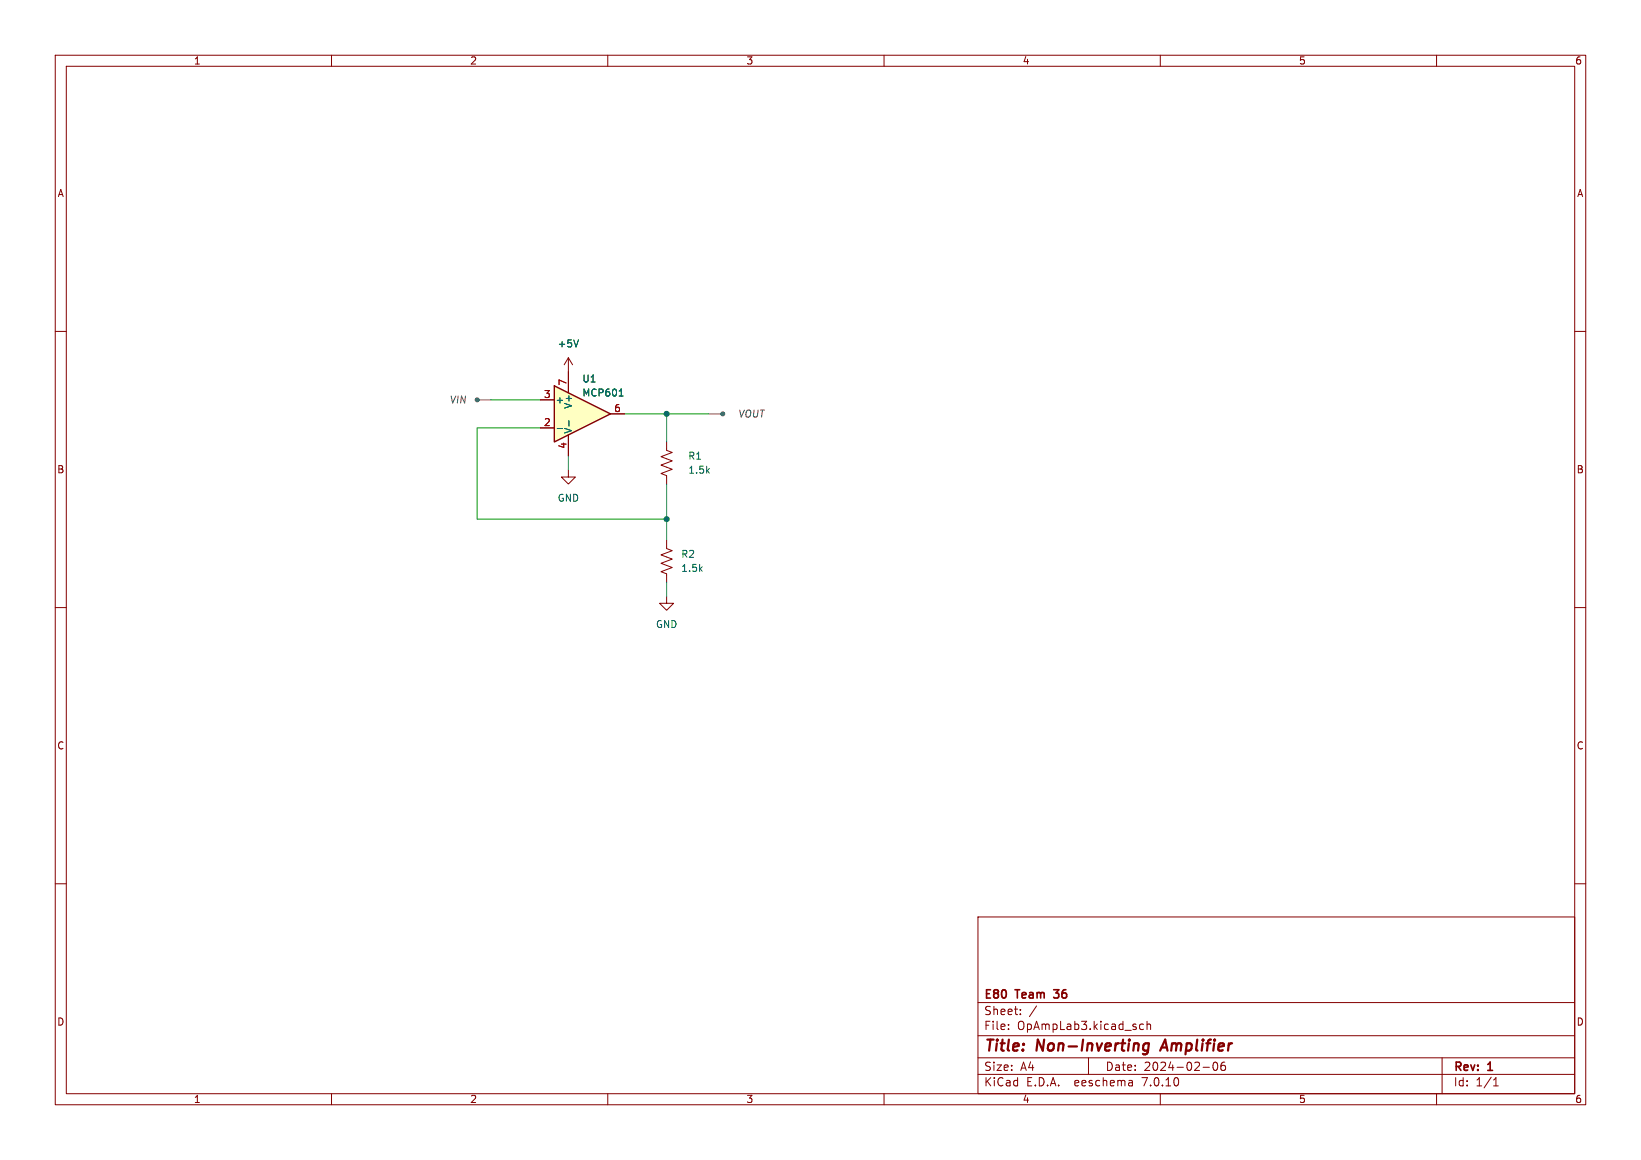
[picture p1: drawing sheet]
<svg xmlns="http://www.w3.org/2000/svg" width="297mm" height="210mm" viewBox="0 0 297 210" stroke-linecap="round" stroke-linejoin="round" font-family="sans-serif">
<g fill="none" stroke="#840000" stroke-width=".18">
<path d="M10 10h277v190h-277zM12 12h273v186h-273zM60 10v2M110 10v2M160 10v2M210 10v2M260 10v2M10 60h2M285 60h2M102.9 85.1v1.3h1.2l-1.2 1.2-1.3-1.2h1.3M10 110h2M285 110h2"/>
<path d="M10 160h2M285 160h2M177 166h108v32h-108zM60 198v2M110 198v2M160 198v2M177 194.5h108M177 191.5h108M177 187.5h108M177 181.5h108M182.5 186.3v.1M182.5 185.5v.1"/>
<path d="M184.7 183.6v.1M184.7 182.8v.1M187.6 182.1l-1.3 2M197 191.5v3M204.9 195.7l.1 .9M205 196.5l-.2 .1M205 196h-.2M206.2 186.1l.3 .3 .5-.1M207 185.5l-.5-.1-.3 .3M207.6 185.5l.2-.1 .4 .1v.9M207.6 184.9v1.5M210 198v2"/>
<path d="M217.7 193.2h1.2M219.7 192.4a.81 .81 0 0 0 .3 1.4l.2-.1 .2-.5-.2-.8M221.2 192.4a1.17 1.17 0 0 0-.1 1.3h.6l.1-.5-.3-.3h-.3l-.2 .3M260 198v2M261 191.5v6.5M270.3 196.6h.9M270.3 195.5l.4-.4v1.5"/>
</g>
<path d="M207.9 189a.66 .66 0 0 0-1 .3v.5l.1 .3 .2 .1 .6-.1M207.9 188.9l-.2 1.6a.6 .6 0 0 1-.9 .3M210.9 188.2l-.9 2" fill="none" stroke="#840000" stroke-width=".4"/>
<path d="M190.7 179.2h.9M190.7 180.5l.2 .2" fill="none" stroke="#840000" stroke-width=".3"/>
<path d="M100.3 69.9l10.2 5-10.2 5.1z" fill="#ffffc2"/>
<path d="M100.3 69.9l10.2 5-10.2 5.1z" fill="none" stroke="#840000" stroke-width=".25"/>
<path d="M97.8 77.5h2.5M97.8 72.4h2.5M102.9 64.8v6.3M102.9 78.7v3.9M102.9 64.8l-.8 1.2M102.9 64.8l.7 1.2M110.5 74.9h2.5M120.6 80v1.5l1.1 .4-2.1 .8 2.1 .7-2.1 .8 2.1 .8-2.1 .7 1 .4v1.5M120.6 97.8v1.5l1.1 .4-2.1 .8 2.1 .7-2.1 .8 2.1 .7-2.1 .8 1 .4v1.5M120.6 108v1.2h1.3l-1.3 1.3-1.2-1.3h1.2" fill="none" stroke="#840000" stroke-width=".18"/>
<path d="M100.9 77.6h.9M103 76.2v.9M104.7 61.5l-.4 1.3M112.1 71.7h.7" fill="none" stroke="#006464" stroke-width=".18"/>
<g fill="#484848" stroke="#484848" stroke-width=".18">
<path d="M128.3 74.9h2.2zM130.5 74.9a.36 .36 0 0 1 .7 0 .36 .36 0 0 1-.7 0z"/>
<path d="M86.7 72.4h2.2zM86 72.4a.36 .36 0 0 1 .7 0 .36 .36 0 0 1-.7 0z"/>
</g>
<path d="M88.9 72.4h8.9M97.8 77.5h-11.4v16.5h34.2M113 74.9h15.3M120.6 74.9v5.1M102.9 82.6v2.5M120.6 87.6v10.2M120.6 105.4v2.6" fill="none" stroke="#009600" stroke-width=".18"/>
<g fill="#009600" stroke="#009600" stroke-width=".18">
<circle cx="120.6" cy="74.9" r=".46"/>
<circle cx="120.6" cy="94" r=".46"/>
</g>
<g font-size="2.8" fill="#840000">
<text x="178" y="190.9">Title:</text>
<text x="187.7" y="190.9">Non-Inverting</text>
<text x="211.1" y="190.9">Amplifier</text>
</g>
<g font-size="2.1" fill="#840000">
<text x="178" y="184">Sheet:</text>
<text x="178" y="181.2">E80</text>
<text x="184" y="181.2">Team</text>
<text x="191.5" y="181.2">36</text>
<text x="178" y="186.7">File:</text>
<text x="184.1" y="186.7">OpAmpLab3.kicad_sch</text>
<text x="178" y="196.9">KiCad</text>
<text x="178" y="194.1">Size:</text>
<text x="184.7" y="194.1">A4</text>
<text x="185.7" y="196.9">E.D.A.</text>
<text x="194.6" y="196.9">eeschema</text>
<text x="200" y="194.1">Date:</text>
<text x="207" y="196.9">7.0.10</text>
<text x="207" y="194.1">2024-02-06</text>
<text x="263" y="194.3">Rev:</text>
<text x="263" y="196.9">Id:</text>
<text x="267.1" y="196.9">1/1</text>
<text x="269.4" y="194.3">1</text>
</g>
<g font-size="1.8" fill="#840000">
<text x="35" y="11.9">1</text>
<text x="85" y="11.9">2</text>
<text x="135" y="11.9">3</text>
<text x="185" y="11.9">4</text>
<text x="235" y="11.9">5</text>
<text x="285" y="11.9">6</text>
<text x="10.3" y="35.9">A</text>
<text x="285.3" y="35.9">A</text>
<text x="10.3" y="85.9">B</text>
<text x="285.3" y="85.9">B</text>
<text x="10.3" y="135.9">C</text>
<text x="285.3" y="135.9">C</text>
<text x="10.3" y="185.9">D</text>
<text x="285.3" y="185.9">D</text>
<text x="35" y="199.9">1</text>
<text x="85" y="199.9">2</text>
<text x="135" y="199.9">3</text>
<text x="185" y="199.9">4</text>
<text x="235" y="199.9">5</text>
<text x="285" y="199.9">6</text>
</g>
<g font-size="1.8" fill="#006464">
<text x="100.8" y="63.1">+5V</text>
<text x="105.3" y="69.4">U1</text>
<text x="105.3" y="72">MCP601</text>
<text x="100.5" y="73.3">+</text>
<text x="103.7" y="74.1" transform="rotate(-90 103.7 74.1)">V+</text>
<text x="103.7" y="78.6" transform="rotate(-90 103.7 78.6)">V-</text>
<text x="124.5" y="83.4">R1</text>
<text x="124.5" y="86">1.5k</text>
<text x="100.8" y="91">GND</text>
<text x="123.2" y="101.2">R2</text>
<text x="123.2" y="103.7">1.5k</text>
<text x="118.6" y="113.9">GND</text>
</g>
<g font-size="1.8" fill="#a90000">
<text x="102.6" y="69.9" transform="rotate(-90 102.6 69.9)">7</text>
<text x="98.4" y="77.2">2</text>
<text x="98.4" y="72.1">3</text>
<text x="111.1" y="74.7">6</text>
<text x="102.6" y="81.4" transform="rotate(-90 102.6 81.4)">4</text>
</g>
<g font-size="1.8" fill="#484848">
<text x="81.3" y="73.3">VIN</text>
<text x="133.5" y="75.8">VOUT</text>
</g>
</svg>
